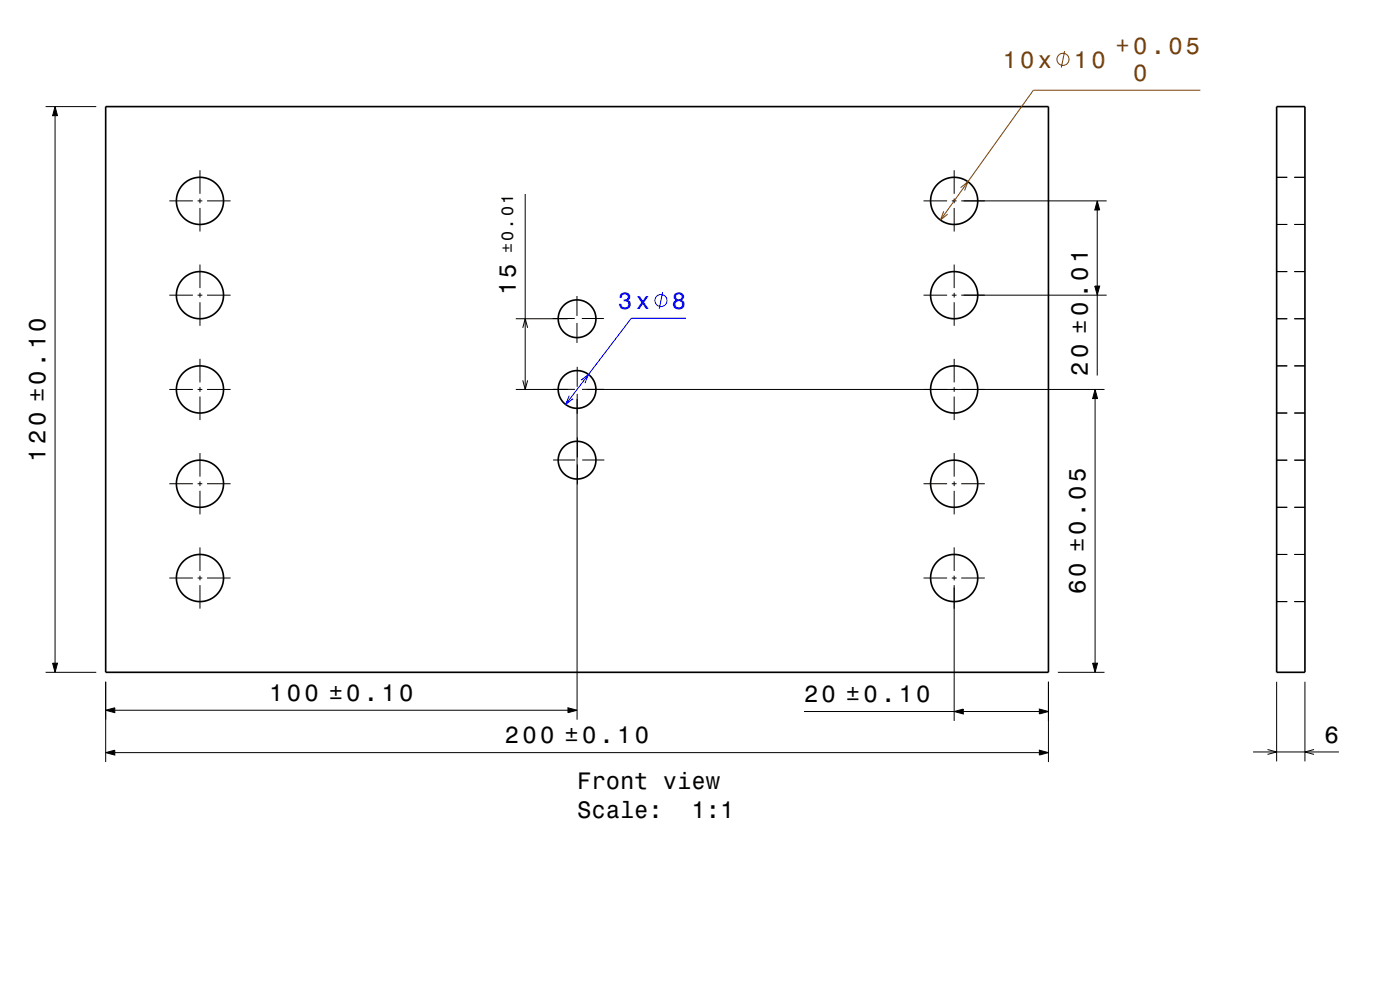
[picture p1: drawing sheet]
<svg xmlns="http://www.w3.org/2000/svg" width="297mm" height="210mm" viewBox="0 0 297 210" stroke-linecap="round" stroke-linejoin="round" font-family="sans-serif">
<g fill="none" stroke="#000" stroke-width=".21">
<path d="M9.7 22.6h10.7M11.7 22.6l.5 1.9h-1zM11.7 24.5v116.2M42.4 36.1v5M202.4 36.1v5M270.8 37.6h2.3M274.6 37.6h2.2M35.9 42.6h5M41.9 42.6h1M42.4 42.1v1M42.4 44.1v5M42.4 56.1v5"/>
<path d="M43.9 42.6h5M111.4 41.2v41.4M195.9 42.6h5M201.9 42.6h1M202.4 42.1v1M202.4 44.1v5M202.4 56.1v5M203.9 42.6h30.9M232.8 42.6l.5 1.9h-1zM232.8 44.5v16.2M270.8 57.6h2.3M270.8 47.6h2.3"/>
<path d="M274.6 57.6h2.2M274.6 47.6h2.2M35.9 62.6h5M41.9 62.6h1M42.4 62.1v1M42.4 64.1v5M42.4 76.1v5M43.9 62.6h5M109.4 67.6h11M110.9 69.5l.5-1.9 .5 1.9M117.2 67.6h4.7M122.4 62.8v4.2"/>
<path d="M122.4 68.5v4.2M122.4 77.8v4.2M123.4 67.6h4.7M195.9 62.6h5M201.9 62.6h1M202.4 62.1v1M202.4 64.1v5M202.4 76.1v5M203.9 62.6h30.9M232.3 60.7h1l-.5 1.9zM232.8 62.6v17.1M270.8 67.6h2.3"/>
<path d="M270.8 77.6h2.3M274.6 67.6h2.2M274.6 77.6h2.2M35.9 82.6h5M41.9 82.6h1M42.4 82.1v1M42.4 84.1v5M42.4 96.1v5M43.9 82.6h5M109.4 82.6h11M110.9 80.7l.5 1.9 .5-1.9M117.3 82.6h4.7"/>
<path d="M117.3 97.6h4.7M122.4 84.6v68.1M122.4 83.5v4.3M122.5 92.8v4.2M122.5 98.5v4.3M123.5 82.6h4.7M123.5 97.6h4.7M124.4 82.6h109.9M202.4 82.1v1M202.4 84.1v5M202.4 96.1v5M232.3 82.6l.5 1.9h-1z"/>
<path d="M232.3 84.5v56.2M270.8 87.6h2.3M270.8 97.6h2.3M274.6 87.6h2.2M274.6 97.6h2.2M35.9 102.6h5M41.9 102.6h1M42.4 102.1v1M42.4 104.1v5M42.4 116.1v5M43.9 102.6h5M195.9 102.6h5"/>
<path d="M201.9 102.6h1M202.4 102.1v1M202.4 104.1v5M202.4 116.1v5M203.9 102.6h5M270.8 107.6h2.3M270.8 117.6h2.3M274.6 107.6h2.2M274.6 117.6h2.2M35.9 122.6h5M41.9 122.6h1M42.4 122.1v1"/>
<path d="M42.4 124.1v5M43.9 122.6h5M195.9 122.6h5M201.9 122.6h1M202.4 122.1v1M202.4 124.1v28.8M203.9 122.6h5M270.8 127.6h2.3M274.6 127.6h2.2M9.7 142.6h10.7M11.2 140.7h1l-.5 1.9zM22.4 159.6l2-.5v1.1z"/>
<path d="M22.4 150.7l2-.6v1.1zM22.4 144.6v17M24.4 159.6h196.1M24.4 150.7h96.1M120.5 150.1l1.9 .6-1.9 .5zM170.6 150.9h31.8M202.4 150.9l2-.5v1zM204.4 150.9h16.1M220.5 159.1l1.9 .5-1.9 .6zM220.5 150.4l1.9 .5-1.9 .5zM222.4 144.6v17M224.4 142.6h9.9"/>
<path d="M231.8 140.7h1l-.5 1.9zM265.8 159.5h18.2M268.9 159l1.9 .5-1.9 .5M270.8 144.6v16.9M276.8 144.6v16.9M278.8 159l-2 .5 2 .5"/>
</g>
<g fill="none" stroke="#000" stroke-width=".35">
<path d="M22.4 22.6h200v120h-200zM270.8 22.6h6v120h-6z"/>
<circle cx="42.4" cy="42.6" r="5"/>
<circle cx="202.4" cy="42.6" r="5"/>
<circle cx="42.4" cy="62.6" r="5"/>
<circle cx="122.4" cy="67.6" r="4"/>
<circle cx="202.4" cy="62.6" r="5"/>
<circle cx="42.4" cy="82.6" r="5"/>
<circle cx="122.4" cy="82.6" r="4"/>
<circle cx="122.4" cy="97.6" r="4"/>
<circle cx="202.4" cy="82.6" r="5"/>
<circle cx="42.4" cy="102.6" r="5"/>
<circle cx="202.4" cy="102.6" r="5"/>
<circle cx="42.4" cy="122.6" r="5"/>
<circle cx="202.4" cy="122.6" r="5"/>
</g>
<g fill="#000">
<path d="M11.7 22.6l.5 1.9h-1z" fill-rule="evenodd"/>
<path d="M232.8 42.6l.5 1.9h-1z" fill-rule="evenodd"/>
<path d="M232.3 60.7h1l-.5 1.9z" fill-rule="evenodd"/>
<path d="M232.3 82.6l.5 1.9h-1z" fill-rule="evenodd"/>
<path d="M11.2 140.7h1l-.5 1.9z" fill-rule="evenodd"/>
<path d="M22.4 159.6l2-.5v1.1z" fill-rule="evenodd"/>
<path d="M22.4 150.7l2-.6v1.1z" fill-rule="evenodd"/>
<path d="M120.5 150.1l1.9 .6-1.9 .5z" fill-rule="evenodd"/>
<path d="M202.4 150.9l2-.5v1z" fill-rule="evenodd"/>
<path d="M220.5 150.4l1.9 .5-1.9 .5z" fill-rule="evenodd"/>
<path d="M231.8 140.7h1l-.5 1.9z" fill-rule="evenodd"/>
<path d="M220.5 159.1l1.9 .5-1.9 .6z" fill-rule="evenodd"/>
</g>
<path d="M0 0h297v210h-297" fill="none" stroke="#fff" stroke-width=".21"/>
<g fill="none" stroke="#804000" stroke-width=".21">
<path d="M225.9 10.8l-.7 3.5M254.6 19.1h-35.4l-19.7 27.6M203.8 39.8l1.5-1.3-.7 1.9M200.2 44.8l-.7 1.9 1.6-1.3"/>
<circle cx="225.5" cy="12.6" r="1.28"/>
</g>
<g fill="none" stroke="#00f" stroke-width=".21">
<path d="M140.6 62l-.7 3.5M145.5 67.5h-11.6l-13.9 18.3M120.8 83.9l-.8 1.9 1.6-1.2M123.3 80.7l1.5-1.3-.7 1.9"/>
<circle cx="140.2" cy="63.7" r="1.28"/>
</g>
<g font-size="5" fill="#804000">
<text x="236.7" y="11.5">+0.05</text>
<text x="212.7" y="14.3">10x</text>
<text x="227.8" y="14.3">10</text>
<text x="240.4" y="17.1">0</text>
</g>
<g font-size="5">
<text x="109.4" y="62.6" transform="rotate(-90 109.4 62.6)">15</text>
<text x="230.8" y="79.7" transform="rotate(-90 230.8 79.7)">20 ±0.01</text>
<text x="9.7" y="97.9" transform="rotate(-90 9.7 97.9)">120 ±0.10</text>
<text x="230.3" y="126" transform="rotate(-90 230.3 126)">60 ±0.05</text>
<text x="57.1" y="148.7">100 ±0.10</text>
<text x="170.6" y="148.9">20 ±0.10</text>
<text x="107.1" y="157.6">200 ±0.10</text>
<text x="281" y="157.5">6</text>
<text x="122.4" y="167.5">Front view</text>
<text x="122.4" y="173.5">Scale:</text>
<text x="146.7" y="173.5">1:1</text>
</g>
<g font-size="5" fill="#00f">
<text x="131.2" y="65.5">3x</text>
<text x="142.5" y="65.5">8</text>
</g>
<text font-size="3.5" x="108.9" y="53.7" transform="rotate(-90 108.9 53.7)">±0.01</text>
</svg>
